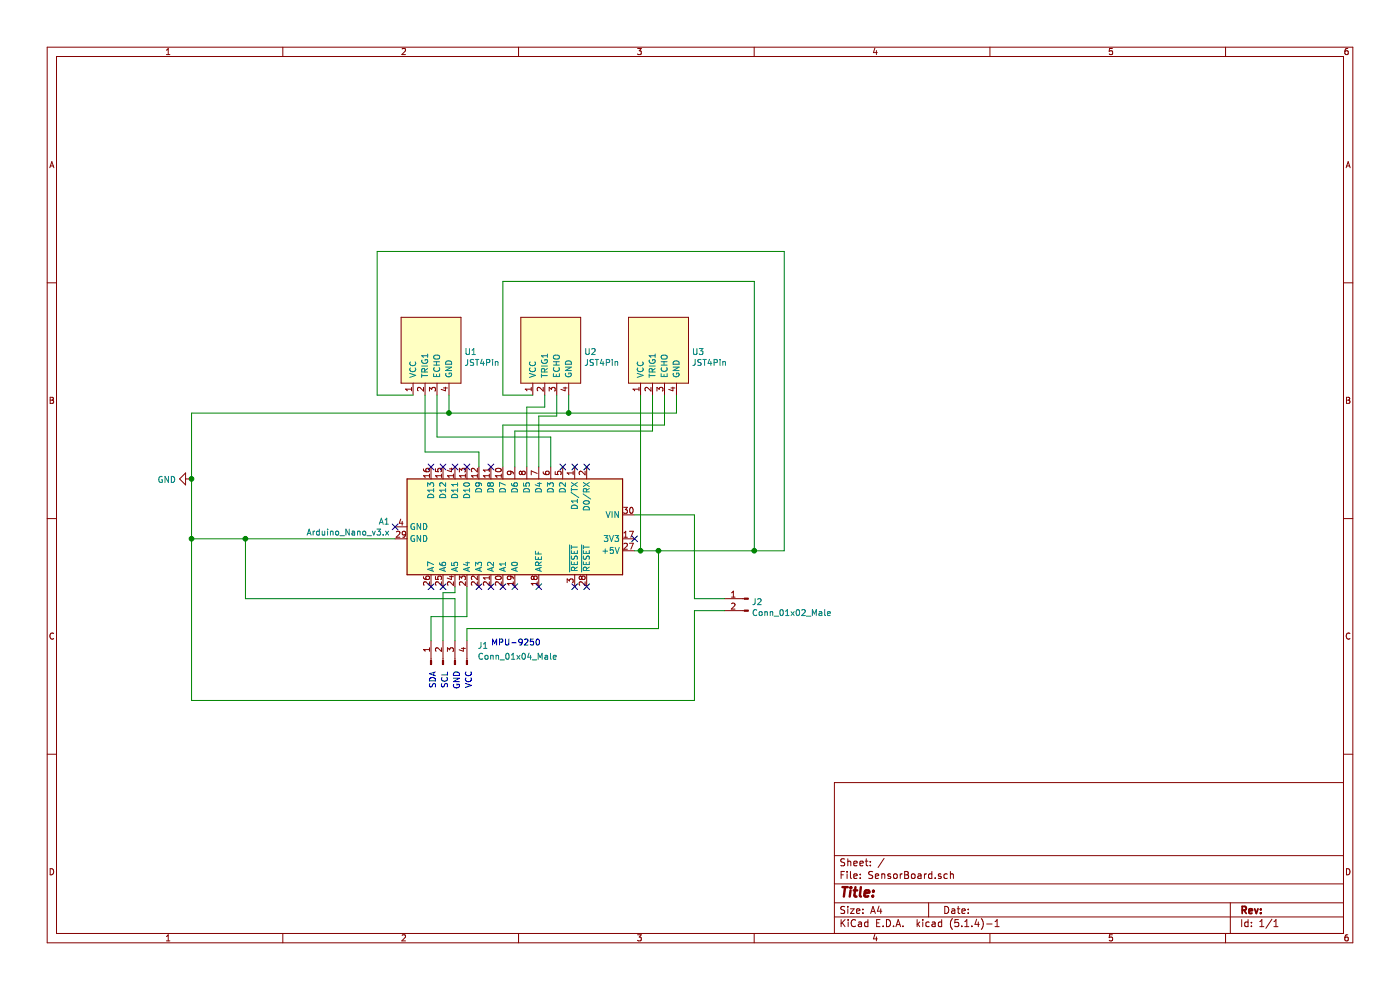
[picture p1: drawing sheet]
EESchema Schematic File Version 4
LIBS:SensorBoard-cache
EELAYER 30 0
EELAYER END
$Descr A4 11693 8268
encoding utf-8
Sheet 1 1
Title ""
Date ""
Rev ""
Comp ""
Comment1 ""
Comment2 ""
Comment3 ""
Comment4 ""
$EndDescr
$Comp
L SensorBoard-rescue:Arduino_Nano_v3.x-MCU_Module A1
U 1 1
P 4300 4400
F 0 "A1" V 4254 3357 50  0000 R CNN
F 1 "Arduino_Nano_v3.x" V 4345 3357 50  0000 R CNN
F 2 "Module:Arduino_Nano" H 4300 4400 50  0001 C CIN
F 3 "http://www.mouser.com/pdfdocs/Gravitech_Arduino_Nano3_0.pdf" H 4300 4400 50  0001 C CNN
	1    4300 4400
	0    1    1    0   
$EndComp
$Comp
L SensorBoard-rescue:JST4Pin-JST4Pin U1
U 1 1
P 3600 2950
F 0 "U1" H 3878 2963 50  0000 L CNN
F 1 "JST4Pin" H 3878 2872 50  0000 L CNN
F 2 "Connector_JST:JST_EH_B4B-EH-A_1x04_P2.50mm_Vertical" H 3600 2950 50  0001 C CNN
F 3 "" H 3600 2950 50  0001 C CNN
	1    3600 2950
	1    0    0    -1  
$EndComp
$Comp
L SensorBoard-rescue:JST4Pin-JST4Pin U2
U 1 1
P 4600 2950
F 0 "U2" H 4878 2963 50  0000 L CNN
F 1 "JST4Pin" H 4878 2872 50  0000 L CNN
F 2 "Connector_JST:JST_EH_B4B-EH-A_1x04_P2.50mm_Vertical" H 4600 2950 50  0001 C CNN
F 3 "" H 4600 2950 50  0001 C CNN
	1    4600 2950
	1    0    0    -1  
$EndComp
$Comp
L SensorBoard-rescue:JST4Pin-JST4Pin U3
U 1 1
P 5500 2950
F 0 "U3" H 5778 2963 50  0000 L CNN
F 1 "JST4Pin" H 5778 2872 50  0000 L CNN
F 2 "Connector_JST:JST_EH_B4B-EH-A_1x04_P2.50mm_Vertical" H 5500 2950 50  0001 C CNN
F 3 "" H 5500 2950 50  0001 C CNN
	1    5500 2950
	1    0    0    -1  
$EndComp
$Comp
L power:GND #PWR0101
U 1 1
P 1600 4000
F 0 "#PWR0101" H 1600 3750 50  0001 C CNN
F 1 "GND" V 1605 3872 50  0000 R CNN
F 2 "" H 1600 4000 50  0001 C CNN
F 3 "" H 1600 4000 50  0001 C CNN
	1    1600 4000
	0    1    1    0   
$EndComp
Wire Wire Line
	1600 4000 1600 4500
Wire Wire Line
	1600 4500 2050 4500
Wire Wire Line
	3750 3300 3750 3450
Wire Wire Line
	3750 3450 1600 3450
Wire Wire Line
	1600 3450 1600 4000
Connection ~ 1600 4000
Wire Wire Line
	4750 3300 4750 3450
Wire Wire Line
	4750 3450 3750 3450
Connection ~ 3750 3450
Wire Wire Line
	5650 3300 5650 3450
Wire Wire Line
	5650 3450 4750 3450
Connection ~ 4750 3450
Wire Wire Line
	3650 3300 3650 3650
Wire Wire Line
	3650 3650 4600 3650
Wire Wire Line
	4600 3650 4600 3900
Wire Wire Line
	5450 3300 5450 3600
Wire Wire Line
	5450 3600 4300 3600
Wire Wire Line
	4300 3600 4300 3900
Wire Wire Line
	5550 3300 5550 3550
Wire Wire Line
	5550 3550 4200 3550
Wire Wire Line
	4200 3550 4200 3900
Wire Wire Line
	5350 3300 5350 4600
Wire Wire Line
	5350 4600 5300 4600
Wire Wire Line
	4450 3300 4200 3300
Wire Wire Line
	4200 3300 4200 2350
Wire Wire Line
	4200 2350 6300 2350
Wire Wire Line
	6300 2350 6300 4600
Wire Wire Line
	6300 4600 5500 4600
Connection ~ 5350 4600
Wire Wire Line
	3450 3300 3150 3300
Wire Wire Line
	3150 3300 3150 2100
Wire Wire Line
	3150 2100 6550 2100
Wire Wire Line
	6550 2100 6550 4600
Wire Wire Line
	6550 4600 6300 4600
Connection ~ 6300 4600
$Comp
L Connector:Conn_01x04_Male J1
U 1 1
P 3700 5550
F 0 "J1" V 3854 5262 50  0000 R CNN
F 1 "Conn_01x04_Male" V 3763 5262 50  0000 R CNN
F 2 "Connector_JST:JST_EH_B4B-EH-A_1x04_P2.50mm_Vertical" H 3700 5550 50  0001 C CNN
F 3 "~" H 3700 5550 50  0001 C CNN
	1    3700 5550
	0    -1   -1   0   
$EndComp
Text Notes 4100 5400 0    50   ~ 0
MPU-9250
Text Notes 3950 5600 3    50   ~ 0
VCC
Text Notes 3850 5600 3    50   ~ 0
GND
Text Notes 3750 5750 1    50   ~ 0
SCL
Text Notes 3650 5750 1    50   ~ 0
SDA
Wire Wire Line
	3900 5350 3900 5250
Wire Wire Line
	3900 5250 5500 5250
Wire Wire Line
	5500 5250 5500 4600
Connection ~ 5500 4600
Wire Wire Line
	5500 4600 5350 4600
Wire Wire Line
	3800 5350 3800 5000
Wire Wire Line
	3800 5000 2050 5000
Wire Wire Line
	2050 5000 2050 4500
Connection ~ 2050 4500
Wire Wire Line
	2050 4500 3300 4500
Wire Wire Line
	3700 5350 3700 4950
Wire Wire Line
	3700 4950 3800 4950
Wire Wire Line
	3800 4950 3800 4900
Wire Wire Line
	3600 5350 3600 5150
Wire Wire Line
	3600 5150 3900 5150
Wire Wire Line
	3900 5150 3900 4900
$Comp
L Connector:Conn_01x02_Male J2
U 1 1
P 6250 5000
F 0 "J2" H 6222 4974 50  0000 R CNN
F 1 "Conn_01x02_Male" H 6222 4883 50  0000 R CNN
F 2 "Connector_JST:JST_EH_B2B-EH-A_1x02_P2.50mm_Vertical" H 6250 5000 50  0001 C CNN
F 3 "~" H 6250 5000 50  0001 C CNN
	1    6250 5000
	-1   0    0    -1  
$EndComp
Wire Wire Line
	5300 4300 5800 4300
Wire Wire Line
	5800 4300 5800 5000
Wire Wire Line
	5800 5000 6050 5000
Wire Wire Line
	1600 4500 1600 5850
Wire Wire Line
	1600 5850 5800 5850
Connection ~ 1600 4500
Wire Wire Line
	5800 5100 6050 5100
Wire Wire Line
	5800 5100 5800 5850
NoConn ~ 3300 4400
NoConn ~ 3600 4900
NoConn ~ 3700 4900
NoConn ~ 4000 4900
NoConn ~ 4100 4900
NoConn ~ 4200 4900
NoConn ~ 4300 4900
NoConn ~ 4500 4900
NoConn ~ 4800 4900
NoConn ~ 4900 4900
NoConn ~ 5300 4500
NoConn ~ 4900 3900
NoConn ~ 4800 3900
NoConn ~ 4100 3900
NoConn ~ 3900 3900
NoConn ~ 3800 3900
NoConn ~ 3700 3900
NoConn ~ 3600 3900
Wire Wire Line
	4400 3900 4400 3400
Wire Wire Line
	4400 3400 4550 3400
Wire Wire Line
	4550 3400 4550 3300
Wire Wire Line
	4500 3900 4500 3475
Wire Wire Line
	4500 3475 4650 3475
Wire Wire Line
	4650 3475 4650 3300
Wire Wire Line
	3550 3300 3550 3775
Wire Wire Line
	3550 3775 4000 3775
Wire Wire Line
	4000 3775 4000 3900
NoConn ~ 4700 3900
$EndSCHEMATC
